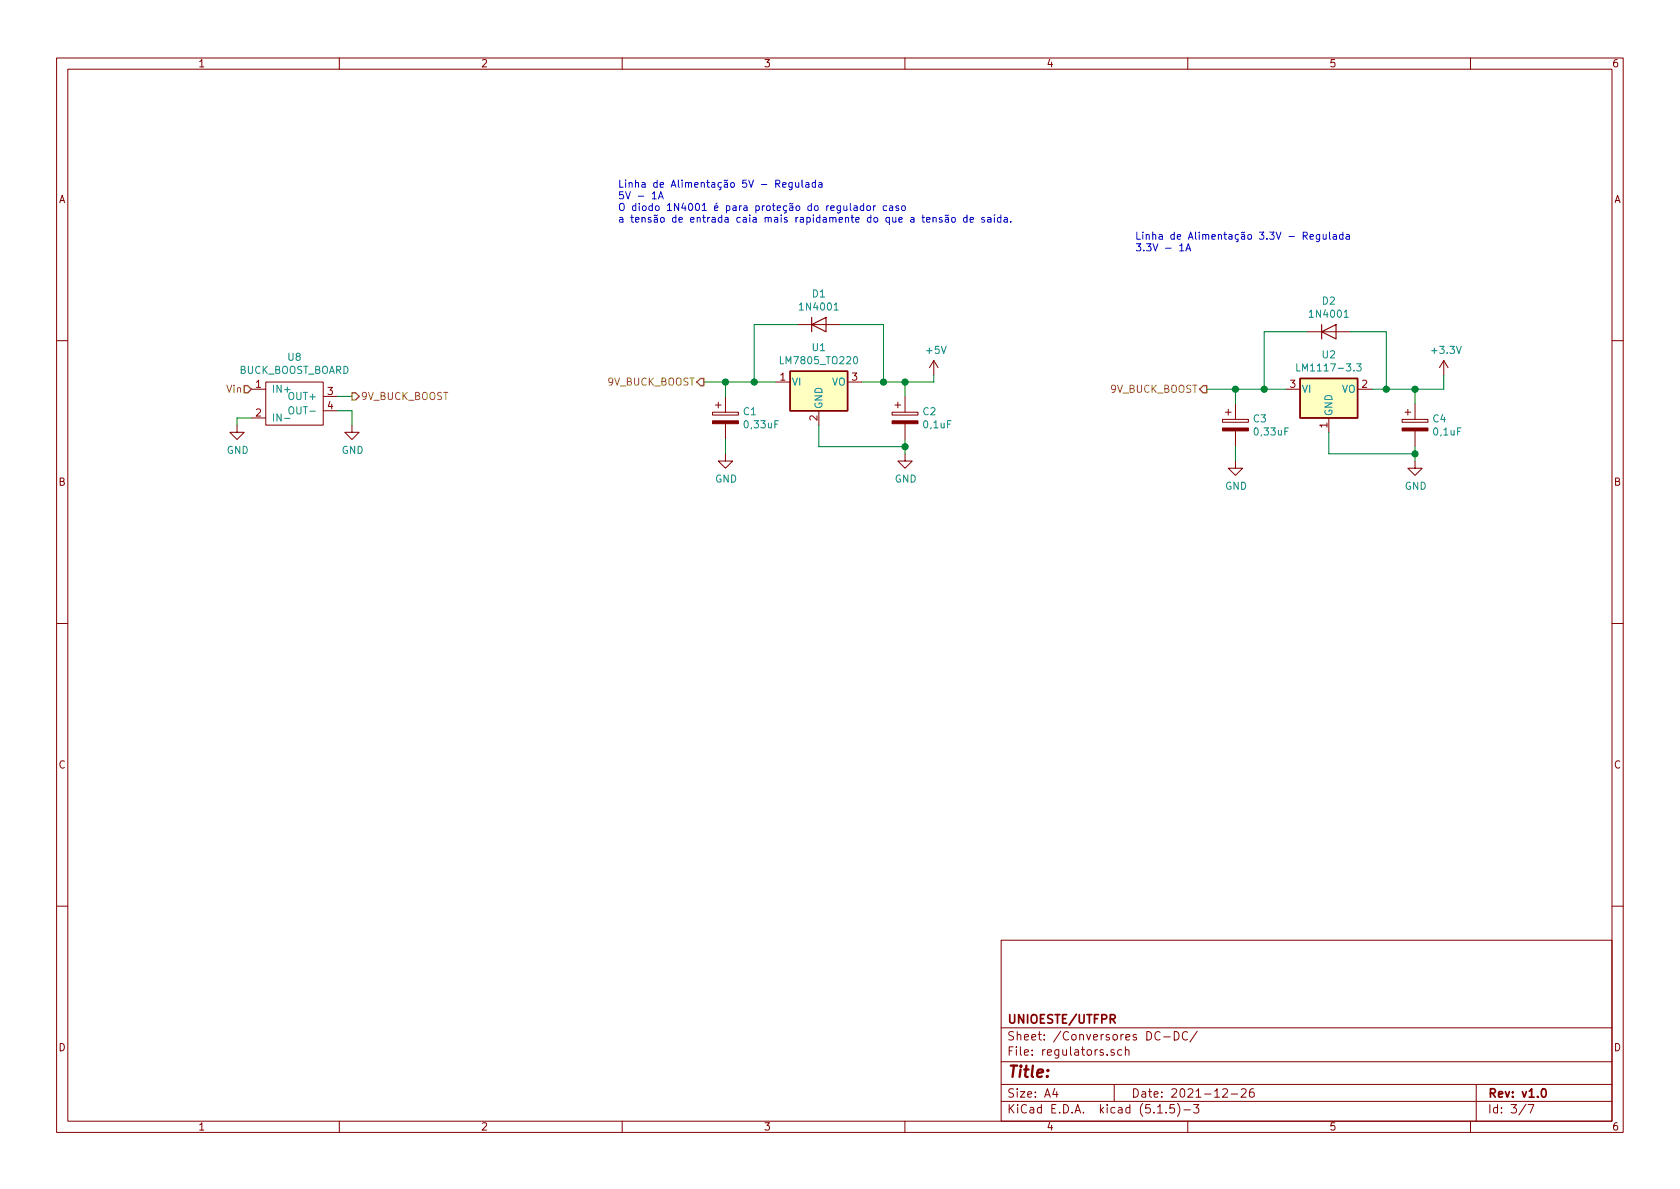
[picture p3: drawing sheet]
EESchema Schematic File Version 4
EELAYER 30 0
EELAYER END
$Descr A4 11693 8268
encoding utf-8
Sheet 3 7
Title ""
Date "2021-12-26"
Rev "v1.0"
Comp "UNIOESTE/UTFPR"
Comment1 ""
Comment2 ""
Comment3 ""
Comment4 ""
$EndDescr
$Comp
L power:GND #PWR0106
U 1 1
P 1650 2950
F 0 "#PWR0106" H 1650 2700 50  0001 C CNN
F 1 "GND" H 1655 2777 50  0000 C CNN
F 2 "" H 1650 2950 50  0001 C CNN
F 3 "" H 1650 2950 50  0001 C CNN
	1    1650 2950
	1    0    0    -1  
$EndComp
Wire Wire Line
	1750 2900 1650 2900
Wire Wire Line
	1650 2900 1650 2950
$Comp
L power:GND #PWR0107
U 1 1
P 2450 2950
F 0 "#PWR0107" H 2450 2700 50  0001 C CNN
F 1 "GND" H 2455 2777 50  0000 C CNN
F 2 "" H 2450 2950 50  0001 C CNN
F 3 "" H 2450 2950 50  0001 C CNN
	1    2450 2950
	1    0    0    -1  
$EndComp
Wire Wire Line
	2350 2850 2450 2850
Wire Wire Line
	2450 2850 2450 2950
Wire Wire Line
	2350 2750 2450 2750
$Comp
L Regulator_Linear:LM7805_TO220 U1
U 1 1
P 5700 2650
F 0 "U1" H 5700 2892 50  0000 C CNN
F 1 "LM7805_TO220" H 5700 2801 50  0000 C CNN
F 2 "Package_TO_SOT_THT:TO-220-3_Vertical" H 5700 2875 50  0001 C CIN
F 3 "http://www.fairchildsemi.com/ds/LM/LM7805.pdf" H 5700 2600 50  0001 C CNN
	1    5700 2650
	1    0    0    -1  
$EndComp
$Comp
L Regulator_Linear:LM1117-3.3 U2
U 1 1
P 9250 2700
F 0 "U2" H 9250 2942 50  0000 C CNN
F 1 "LM1117-3.3" H 9250 2851 50  0000 C CNN
F 2 "Package_TO_SOT_THT:TO-220-3_Vertical" H 9250 2700 50  0001 C CNN
F 3 "http://www.ti.com/lit/ds/symlink/lm1117.pdf" H 9250 2700 50  0001 C CNN
	1    9250 2700
	1    0    0    -1  
$EndComp
Text Notes 4300 1550 0    50   ~ 0
Linha de Alimentação 5V - Regulada\n5V - 1A\nO diodo 1N4001 é para proteção do regulador caso\na tensão de entrada caia mais rapidamente do que a tensão de saída.\n
$Comp
L Device:CP C1
U 1 1
P 5050 2900
F 0 "C1" H 5168 2946 50  0000 L CNN
F 1 "0,33uF" H 5168 2855 50  0000 L CNN
F 2 "Capacitor_THT:CP_Radial_D4.0mm_P1.50mm" H 5088 2750 50  0001 C CNN
F 3 "~" H 5050 2900 50  0001 C CNN
	1    5050 2900
	1    0    0    -1  
$EndComp
$Comp
L Device:CP C2
U 1 1
P 6300 2900
F 0 "C2" H 6418 2946 50  0000 L CNN
F 1 "0,1uF" H 6418 2855 50  0000 L CNN
F 2 "Capacitor_THT:CP_Radial_D4.0mm_P1.50mm" H 6338 2750 50  0001 C CNN
F 3 "~" H 6300 2900 50  0001 C CNN
	1    6300 2900
	1    0    0    -1  
$EndComp
$Comp
L power:GND #PWR0108
U 1 1
P 5050 3150
F 0 "#PWR0108" H 5050 2900 50  0001 C CNN
F 1 "GND" H 5055 2977 50  0000 C CNN
F 2 "" H 5050 3150 50  0001 C CNN
F 3 "" H 5050 3150 50  0001 C CNN
	1    5050 3150
	1    0    0    -1  
$EndComp
$Comp
L power:GND #PWR0109
U 1 1
P 6300 3150
F 0 "#PWR0109" H 6300 2900 50  0001 C CNN
F 1 "GND" H 6305 2977 50  0000 C CNN
F 2 "" H 6300 3150 50  0001 C CNN
F 3 "" H 6300 3150 50  0001 C CNN
	1    6300 3150
	1    0    0    -1  
$EndComp
Wire Wire Line
	5400 2650 5250 2650
Wire Wire Line
	5050 2650 5050 2750
Wire Wire Line
	6000 2650 6150 2650
Wire Wire Line
	6300 2650 6300 2750
Wire Wire Line
	6300 3050 6300 3100
Connection ~ 5050 2650
Wire Wire Line
	5050 3050 5050 3150
Wire Wire Line
	5700 2950 5700 3100
Wire Wire Line
	5700 3100 6300 3100
Connection ~ 6300 3100
Wire Wire Line
	6300 3100 6300 3150
$Comp
L Device:CP C3
U 1 1
P 8600 2950
F 0 "C3" H 8718 2996 50  0000 L CNN
F 1 "0,33uF" H 8718 2905 50  0000 L CNN
F 2 "Capacitor_THT:CP_Radial_D4.0mm_P1.50mm" H 8638 2800 50  0001 C CNN
F 3 "~" H 8600 2950 50  0001 C CNN
	1    8600 2950
	1    0    0    -1  
$EndComp
$Comp
L Device:CP C4
U 1 1
P 9850 2950
F 0 "C4" H 9968 2996 50  0000 L CNN
F 1 "0,1uF" H 9968 2905 50  0000 L CNN
F 2 "Capacitor_THT:CP_Radial_D4.0mm_P1.50mm" H 9888 2800 50  0001 C CNN
F 3 "~" H 9850 2950 50  0001 C CNN
	1    9850 2950
	1    0    0    -1  
$EndComp
$Comp
L power:GND #PWR0110
U 1 1
P 8600 3200
F 0 "#PWR0110" H 8600 2950 50  0001 C CNN
F 1 "GND" H 8605 3027 50  0000 C CNN
F 2 "" H 8600 3200 50  0001 C CNN
F 3 "" H 8600 3200 50  0001 C CNN
	1    8600 3200
	1    0    0    -1  
$EndComp
$Comp
L power:GND #PWR0111
U 1 1
P 9850 3200
F 0 "#PWR0111" H 9850 2950 50  0001 C CNN
F 1 "GND" H 9855 3027 50  0000 C CNN
F 2 "" H 9850 3200 50  0001 C CNN
F 3 "" H 9850 3200 50  0001 C CNN
	1    9850 3200
	1    0    0    -1  
$EndComp
Wire Wire Line
	8600 2700 8600 2800
Wire Wire Line
	9850 2700 9850 2800
Wire Wire Line
	9850 3100 9850 3150
Connection ~ 8600 2700
Wire Wire Line
	8600 3100 8600 3200
Wire Wire Line
	9250 3000 9250 3150
Wire Wire Line
	9250 3150 9850 3150
Connection ~ 9850 3150
Wire Wire Line
	9850 3150 9850 3200
Text Notes 7900 1750 0    50   ~ 0
Linha de Alimentação 3.3V - Regulada\n3.3V - 1A\n
Connection ~ 6300 2650
Connection ~ 9850 2700
$Comp
L power:+5V #PWR0112
U 1 1
P 6500 2600
F 0 "#PWR0112" H 6500 2450 50  0001 C CNN
F 1 "+5V" H 6515 2773 50  0000 C CNN
F 2 "" H 6500 2600 50  0001 C CNN
F 3 "" H 6500 2600 50  0001 C CNN
	1    6500 2600
	1    0    0    -1  
$EndComp
Wire Wire Line
	6500 2600 6500 2650
Wire Wire Line
	6300 2650 6500 2650
$Comp
L power:+3.3V #PWR0113
U 1 1
P 10050 2600
F 0 "#PWR0113" H 10050 2450 50  0001 C CNN
F 1 "+3.3V" H 10065 2773 50  0000 C CNN
F 2 "" H 10050 2600 50  0001 C CNN
F 3 "" H 10050 2600 50  0001 C CNN
	1    10050 2600
	1    0    0    -1  
$EndComp
Wire Wire Line
	9850 2700 10050 2700
Wire Wire Line
	10050 2600 10050 2700
$Comp
L Diode:1N4001 D1
U 1 1
P 5700 2250
F 0 "D1" H 5700 2466 50  0000 C CNN
F 1 "1N4001" H 5700 2375 50  0000 C CNN
F 2 "Diode_THT:D_DO-41_SOD81_P10.16mm_Horizontal" H 5700 2075 50  0001 C CNN
F 3 "http://www.vishay.com/docs/88503/1n4001.pdf" H 5700 2250 50  0001 C CNN
	1    5700 2250
	1    0    0    -1  
$EndComp
Wire Wire Line
	5550 2250 5250 2250
Wire Wire Line
	5250 2250 5250 2650
Connection ~ 5250 2650
Wire Wire Line
	5250 2650 5050 2650
Wire Wire Line
	5850 2250 6150 2250
Wire Wire Line
	6150 2250 6150 2650
Connection ~ 6150 2650
Wire Wire Line
	6150 2650 6300 2650
$Comp
L Diode:1N4001 D2
U 1 1
P 9250 2300
F 0 "D2" H 9250 2516 50  0000 C CNN
F 1 "1N4001" H 9250 2425 50  0000 C CNN
F 2 "Diode_THT:D_DO-41_SOD81_P10.16mm_Horizontal" H 9250 2125 50  0001 C CNN
F 3 "http://www.vishay.com/docs/88503/1n4001.pdf" H 9250 2300 50  0001 C CNN
	1    9250 2300
	1    0    0    -1  
$EndComp
Wire Wire Line
	9550 2700 9650 2700
Wire Wire Line
	8600 2700 8800 2700
Wire Wire Line
	9400 2300 9650 2300
Wire Wire Line
	9650 2300 9650 2700
Connection ~ 9650 2700
Wire Wire Line
	9650 2700 9850 2700
Wire Wire Line
	9100 2300 8800 2300
Wire Wire Line
	8800 2300 8800 2700
Connection ~ 8800 2700
Wire Wire Line
	8800 2700 8950 2700
Text HLabel 2450 2750 2    50   Output ~ 0
9V_BUCK_BOOST
Text HLabel 1750 2700 0    50   Input ~ 0
Vin
Text HLabel 4900 2650 0    50   Output ~ 0
9V_BUCK_BOOST
Text HLabel 8400 2700 0    50   Output ~ 0
9V_BUCK_BOOST
Wire Wire Line
	4900 2650 5050 2650
$Comp
L Battery_Management_2:BUCK_BOOST_BOARD U8
U 1 1
P 2050 2500
F 0 "U8" H 2050 2525 50  0000 C CNN
F 1 "BUCK_BOOST_BOARD" H 2050 2434 50  0000 C CNN
F 2 "" H 2050 2500 50  0001 C CNN
F 3 "" H 2050 2500 50  0001 C CNN
	1    2050 2500
	1    0    0    -1  
$EndComp
Wire Wire Line
	8400 2700 8600 2700
$EndSCHEMATC
